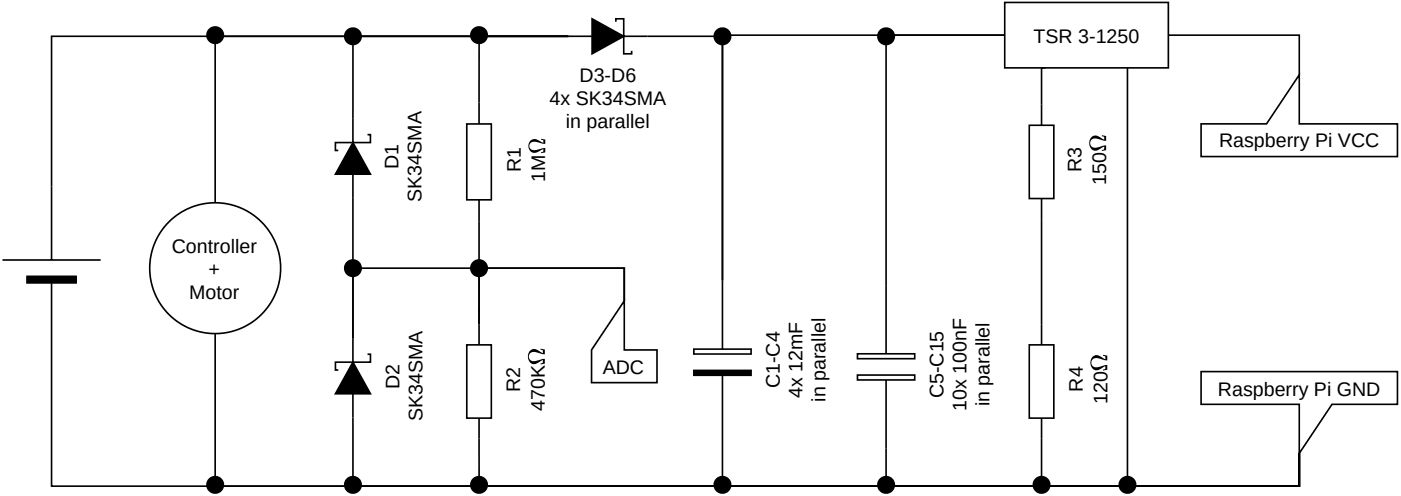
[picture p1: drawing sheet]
<svg xmlns="http://www.w3.org/2000/svg" width="217mm" height="77mm" viewBox="0 0 217 77" stroke-linecap="round" stroke-linejoin="round" font-family="sans-serif">
<path d="M88 5.6h-80v34.7M.4 40.3h15.2M4.2 42.8h7.6v1h-7.6zM8 42.8v32.6h193.2v-5.1" fill="none" stroke="#000" stroke-width=".25"/>
<path d="M4.2 42.8h7.6v1h-7.6z" fill="#000"/>
<path d="M72.3 53.5h3.8v11.3h-3.8z" fill="#fff"/>
<path d="M74.2 15.9v-10.3h13.8h-33.3v12.8M155.6 5.4h-43.7v38.1v-37.9h-11.6M54.7 30.7v25.4M74.2 34.3v19.2M54.7 56.1l2.7 4.9h-5.4zM56.9 54.9h.5v1.2h-5.4v1.3h.4M72.3 53.5h3.8v11.3h-3.8zM74.2 50.3v-8.7h22.5v5v-5h-42v10.9M54.7 61v14.4h146.5v-5.1v5.1h-127v-10.6" fill="none" stroke="#000" stroke-width=".25"/>
<path d="M82.1 54.4a1.24 1.24 0 0 1 1.7 .2l.3 .1a.34 .34 0 0 0 0-.4 .34 .34 0 0 0-.4-.1v-.2l.7 .2-.1 .7a4.4 4.4 0 0 0-2-.3 .74 .74 0 0 0-.3 1 .74 .74 0 0 0 .9 .4l1.5-.4v.8l-.7 .1v-.2h.2a.31 .31 0 0 0 .2-.5l-.3 .1a1.25 1.25 0 0 1-1.7 .3l-.2-.4a1.45 1.45 0 0 1 .2-1.4zM54.7 56.1l2.7 4.9h-5.4z" fill="#000"/>
<path d="M72.3 19.2h3.8v11.8h-3.8z" fill="#fff"/>
<path d="M72.3 19.2h3.8v11.8h-3.8zM74.2 15.9v3.3M162 10.5h-.7v5.7M174.6 10.5v64.9h26.6v-5.1M181 5.4h20.2v6.2M74.2 31v3.3" fill="none" stroke="#000" stroke-width=".25"/>
<path d="M82.2 21.8a1.33 1.33 0 0 1 1.7 .2l.3 .1a.31 .31 0 0 0 0-.3 .31 .31 0 0 0-.4-.1v-.2l.7 .1-.1 .7-.5-.1a1.61 1.61 0 0 0-1.7 0 .69 .69 0 0 0-.1 .9 .69 .69 0 0 0 .9 .2l1.5-.3v.6l-.7 .1v-.1h.2a.28 .28 0 0 0 .2-.5l-.3 .1a1.21 1.21 0 0 1-1.8 .1l-.2-.2a1.22 1.22 0 0 1 .3-1.3z" fill="#000"/>
<path d="M155.6 .4h25.4v10.1h-25.4z" fill="#fff"/>
<path d="M155.6 .4h25.4v10.1h-25.4z" fill="none" stroke="#000" stroke-width=".25"/>
<path d="M186 19.2h10.2l5-7.6v7.6h15.3v5.1h-30.5z" fill="#fff"/>
<path d="M88 5.6h-54.7v25.8M186 19.2h10.2l5-7.6v7.6h15.3v5.1h-30.5zM33.3 51.7v23.7h167.9v-5.1v5.1h-89.3v-6.6" fill="none" stroke="#000" stroke-width=".25"/>
<path d="M186 57.6h30.5v5.1h-10.2l-5.1 7.6v-7.6h-15.2z" fill="#fff"/>
<path d="M186 57.6h30.5v5.1h-10.2l-5.1 7.6v-7.6h-15.2z" fill="none" stroke="#000" stroke-width=".25"/>
<circle cx="33.3" cy="41.6" r="10.1" fill="#fff"/>
<g fill="none" stroke="#000" stroke-width=".25">
<path d="M54.7 18.4v3.7M88 5.6h3.7M91.7 2.9l4.9 2.7-4.9 2.7zM95.4 3.4v-.5h1.2v5.4h1.2v-.4M96.6 5.6h3.7M155.6 5.4h-18.4v49.4M54.7 22.1l2.7 4.9h-5.4zM54.7 27v3.7M56.9 20.9h.5v1.2h-5.4v1.2h.4M161.3 34v16.3M107.5 54.1h8.8v.8h-8.8zM107.5 57.4h8.8v.8h-8.8z"/>
<path d="M111.9 43.5v10.6M111.9 58.2v10.6M132.8 54.8h8.9v.8h-8.9zM132.8 58.1h8.9v.8h-8.9zM137.2 58.9v16.5h64v-5.1"/>
<circle cx="33.3" cy="41.6" r="10.1"/>
</g>
<path d="M91.7 2.9l4.9 2.7-4.9 2.7zM54.7 22.1l2.7 4.9h-5.4zM107.5 57.4h8.8v.8h-8.8z" fill="#000"/>
<path d="M159.4 19.4h3.8v11.4h-3.8z" fill="#fff"/>
<path d="M159.4 19.4h3.8v11.4h-3.8zM161.3 16.2v3.2M161.3 30.8v3.2M161.3 68v7.4h39.9v-5.1" fill="none" stroke="#000" stroke-width=".25"/>
<path d="M169 21.3a1.24 1.24 0 0 1 1.7 .2l.3 .1a.34 .34 0 0 0 0-.3 .34 .34 0 0 0-.3-.2v-.1l.6 .1v.7a4.4 4.4 0 0 0-2-.3 .74 .74 0 0 0-.4 1 .74 .74 0 0 0 1 .4l1.4-.3v.7l-.6 .1v-.2h.2a.31 .31 0 0 0 .1-.5l-.2 .1a1.25 1.25 0 0 1-1.8 .3l-.2-.4a1.45 1.45 0 0 1 .2-1.4z" fill="#000"/>
<path d="M159.4 53.5h3.8v11.3h-3.8z" fill="#fff"/>
<g fill="none" stroke="#000" stroke-width=".25">
<path d="M159.4 53.5h3.8v11.3h-3.8zM161.3 50.3v3.2M161.3 64.8v3.2"/>
<circle cx="33.3" cy="5.4" r="1.27"/>
<circle cx="54.7" cy="5.6" r="1.27"/>
<circle cx="74.2" cy="5.4" r="1.27"/>
<circle cx="111.9" cy="5.6" r="1.27"/>
<circle cx="137.2" cy="5.6" r="1.27"/>
<circle cx="54.7" cy="41.6" r="1.27"/>
<circle cx="74.2" cy="41.6" r="1.27"/>
<circle cx="33.3" cy="75.1" r="1.27"/>
<circle cx="54.7" cy="75.1" r="1.27"/>
<circle cx="74.2" cy="75.1" r="1.27"/>
<circle cx="111.9" cy="75.1" r="1.27"/>
<circle cx="137.2" cy="75.1" r="1.27"/>
<circle cx="161.3" cy="75.1" r="1.27"/>
<circle cx="174.6" cy="75.1" r="1.27"/>
</g>
<g fill="#000">
<path d="M169.2 55.3a1.24 1.24 0 0 1 1.7 .3l.3 .1a.34 .34 0 0 0 0-.4 .34 .34 0 0 0-.3-.2v-.1l.6 .1-.1 .8a4.4 4.4 0 0 0-1.9-.3 .74 .74 0 0 0-.4 .9 .74 .74 0 0 0 .9 .4l1.5-.3v.7l-.6 .1v-.1l.2-.1a.31 .31 0 0 0 .1-.4l-.3 .1a1.25 1.25 0 0 1-1.7 .2l-.2-.4a1.45 1.45 0 0 1 .2-1.4z"/>
<circle cx="33.3" cy="5.4" r="1.27"/>
<circle cx="54.7" cy="5.6" r="1.27"/>
<circle cx="74.2" cy="5.4" r="1.27"/>
<circle cx="111.9" cy="5.6" r="1.27"/>
<circle cx="137.2" cy="5.6" r="1.27"/>
<circle cx="54.7" cy="41.6" r="1.27"/>
<circle cx="74.2" cy="41.6" r="1.27"/>
<circle cx="33.3" cy="75.1" r="1.27"/>
<circle cx="54.7" cy="75.1" r="1.27"/>
<circle cx="74.2" cy="75.1" r="1.27"/>
<circle cx="111.9" cy="75.1" r="1.27"/>
<circle cx="137.2" cy="75.1" r="1.27"/>
<circle cx="161.3" cy="75.1" r="1.27"/>
<circle cx="174.6" cy="75.1" r="1.27"/>
</g>
<path d="M96.7 46.6v7.6h5.1v5.1h-10.2v-5.1z" fill="#fff"/>
<path d="M96.7 46.6v7.6h5.1v5.1h-10.2v-5.1z" fill="none" stroke="#000" stroke-width=".25"/>
<g font-size="3">
<text x="160.1" y="6.6">TSR 3-1250</text>
<text x="85.1" y="16.2">4x SK34SMA</text>
<text x="89.8" y="12.7">D3-D6</text>
<text x="87.6" y="19.8">in parallel</text>
<text x="188.8" y="22.8">Raspberry Pi VCC</text>
<text x="61.7" y="26.2" transform="rotate(-90 61.7 26.2)">D1</text>
<text x="80.7" y="26.7" transform="rotate(-90 80.7 26.7)">R1</text>
<text x="84.5" y="28.2" transform="rotate(-90 84.5 28.2)">1M</text>
<text x="167.5" y="26.7" transform="rotate(-90 167.5 26.7)">R3</text>
<text x="171.3" y="28.6" transform="rotate(-90 171.3 28.6)">150</text>
<text x="65.3" y="31.3" transform="rotate(-90 65.3 31.3)">SK34SMA</text>
<text x="26.6" y="39.3">Controller</text>
<text x="29.3" y="46.4">Motor</text>
<text x="32.3" y="42.8">+</text>
<text x="93.4" y="58">ADC</text>
<text x="61.9" y="60.2" transform="rotate(-90 61.9 60.2)">D2</text>
<text x="65.5" y="65.3" transform="rotate(-90 65.5 65.3)">SK34SMA</text>
<text x="80.6" y="60.8" transform="rotate(-90 80.6 60.8)">R2</text>
<text x="84.4" y="63.7" transform="rotate(-90 84.4 63.7)">470K</text>
<text x="120.8" y="60.2" transform="rotate(-90 120.8 60.2)">C1-C4</text>
<text x="124.3" y="61.7" transform="rotate(-90 124.3 61.7)">4x 12mF</text>
<text x="127.9" y="62.3" transform="rotate(-90 127.9 62.3)">in parallel</text>
<text x="146.2" y="61.7" transform="rotate(-90 146.2 61.7)">C5-C15</text>
<text x="149.7" y="63.7" transform="rotate(-90 149.7 63.7)">10x 100nF</text>
<text x="153.3" y="63" transform="rotate(-90 153.3 63)">in parallel</text>
<text x="167.7" y="60.7" transform="rotate(-90 167.7 60.7)">R4</text>
<text x="171.5" y="62.6" transform="rotate(-90 171.5 62.6)">120</text>
<text x="188.7" y="61.3">Raspberry Pi GND</text>
</g>
</svg>
